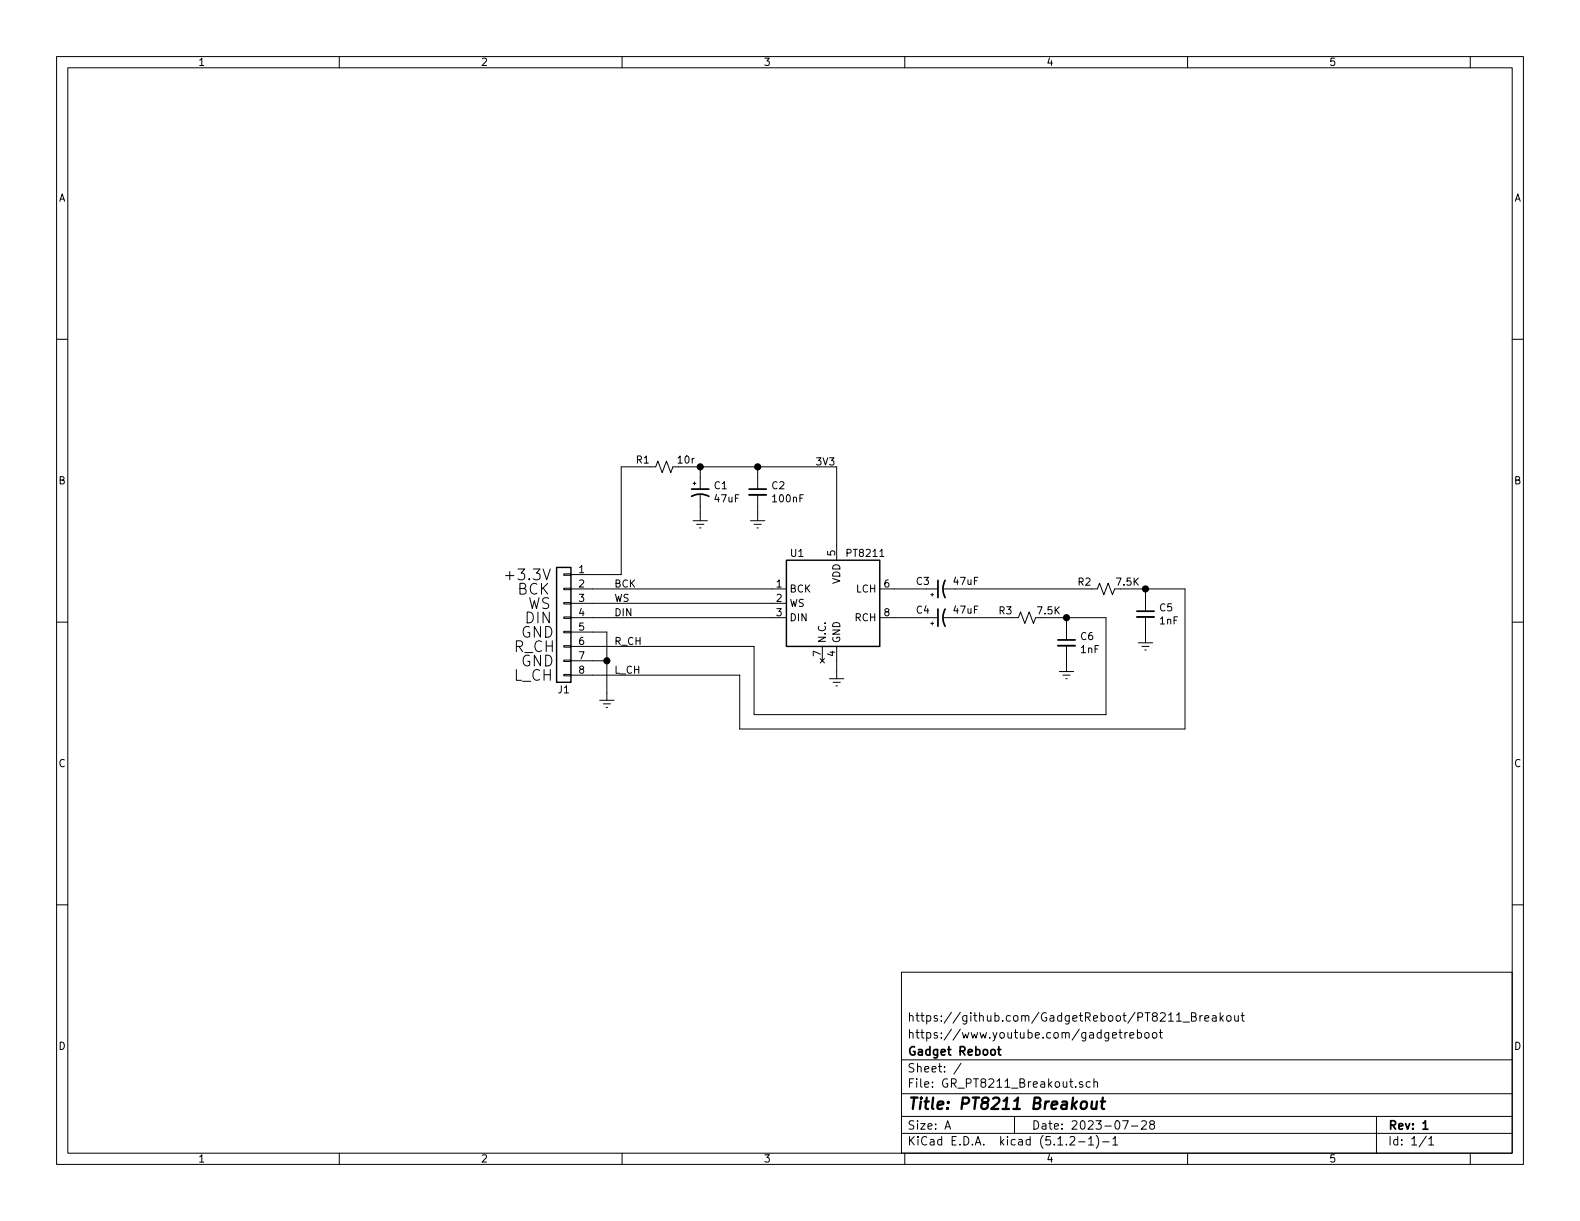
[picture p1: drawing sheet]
EESchema Schematic File Version 4
LIBS:GR_PT8211_Breakout-cache
EELAYER 29 0
EELAYER END
$Descr A 11000 8500
encoding utf-8
Sheet 1 1
Title "PT8211 Breakout"
Date "2023-07-28"
Rev "1"
Comp "Gadget Reboot"
Comment1 "https://www.youtube.com/gadgetreboot"
Comment2 "https://github.com/GadgetReboot/PT8211_Breakout"
Comment3 ""
Comment4 ""
$EndDescr
Text Notes 3575 4750 0    75   ~ 0
L_CH
Text Notes 3575 4550 0    75   ~ 0
R_CH
$Comp
L PT8211:PT8211 U1
U 1 1
P 5875 4500
F 0 "U1" H 5550 5150 50  0000 C CNN
F 1 "PT8211" H 6025 5150 50  0000 C CNN
F 2 "Package_SO:SOIC-8_3.9x4.9mm_P1.27mm" H 6075 4400 50  0001 C CIN
F 3 "https://www.akm.com/akm/en/file/datasheet/AK5720VT.pdf" H 6575 4350 50  0001 C CNN
	1    5875 4500
	1    0    0    -1  
$EndComp
$Comp
L Device:C_Small C2
U 1 1
P 5275 3425
F 0 "C2" H 5367 3471 50  0000 L CNN
F 1 "100nF" H 5367 3380 50  0000 L CNN
F 2 "Capacitor_SMD:C_0805_2012Metric_Pad1.15x1.40mm_HandSolder" H 5275 3425 50  0001 C CNN
F 3 "~" H 5275 3425 50  0001 C CNN
	1    5275 3425
	1    0    0    -1  
$EndComp
$Comp
L Device:CP1_Small C1
U 1 1
P 4875 3425
F 0 "C1" H 4966 3471 50  0000 L CNN
F 1 "47uF" H 4966 3380 50  0000 L CNN
F 2 "Capacitor_SMD:C_Elec_4x5.4" H 4875 3425 50  0001 C CNN
F 3 "~" H 4875 3425 50  0001 C CNN
	1    4875 3425
	1    0    0    -1  
$EndComp
$Comp
L Device:R_Small_US R1
U 1 1
P 4625 3250
F 0 "R1" V 4575 3100 50  0000 C CNN
F 1 "10r" V 4575 3400 50  0000 C CNN
F 2 "Resistor_SMD:R_0805_2012Metric_Pad1.15x1.40mm_HandSolder" H 4625 3250 50  0001 C CNN
F 3 "~" H 4625 3250 50  0001 C CNN
	1    4625 3250
	0    1    1    0   
$EndComp
$Comp
L power:GNDREF #PWR0101
U 1 1
P 4875 3575
F 0 "#PWR0101" H 4875 3325 50  0001 C CNN
F 1 "GNDREF" H 4880 3402 50  0001 C CNN
F 2 "" H 4875 3575 50  0001 C CNN
F 3 "" H 4875 3575 50  0001 C CNN
	1    4875 3575
	1    0    0    -1  
$EndComp
Text Notes 3500 4050 0    75   ~ 0
+3.3V\n
Wire Wire Line
	4125 4100 5375 4100
Wire Wire Line
	5375 4200 4125 4200
Wire Wire Line
	4125 4300 5375 4300
Wire Wire Line
	4125 4000 4325 4000
Wire Wire Line
	4325 4000 4325 3250
Wire Wire Line
	4325 3250 4525 3250
Wire Wire Line
	4875 3575 4875 3525
Wire Wire Line
	4725 3250 4875 3250
Wire Wire Line
	4875 3250 4875 3325
Wire Wire Line
	4875 3250 5275 3250
Wire Wire Line
	5275 3250 5275 3325
Connection ~ 4875 3250
Wire Wire Line
	5275 3250 5825 3250
Wire Wire Line
	5825 3250 5825 3800
Connection ~ 5275 3250
$Comp
L power:GNDREF #PWR0102
U 1 1
P 5275 3575
F 0 "#PWR0102" H 5275 3325 50  0001 C CNN
F 1 "GNDREF" H 5280 3402 50  0001 C CNN
F 2 "" H 5275 3575 50  0001 C CNN
F 3 "" H 5275 3575 50  0001 C CNN
	1    5275 3575
	1    0    0    -1  
$EndComp
Wire Wire Line
	5275 3575 5275 3525
$Comp
L power:GNDREF #PWR0103
U 1 1
P 4225 4825
F 0 "#PWR0103" H 4225 4575 50  0001 C CNN
F 1 "GNDREF" H 4230 4652 50  0001 C CNN
F 2 "" H 4225 4825 50  0001 C CNN
F 3 "" H 4225 4825 50  0001 C CNN
	1    4225 4825
	1    0    0    -1  
$EndComp
Text Notes 3600 4150 0    75   ~ 0
BCK
Text Notes 3675 4250 0    75   ~ 0
WS
Text Notes 3650 4350 0    75   ~ 0
DIN
Text Notes 3625 4450 0    75   ~ 0
GND
Text Label 5675 3250 0    50   ~ 0
3V3
Text Label 4275 4100 0    50   ~ 0
BCK
Text Label 4275 4200 0    50   ~ 0
WS
Text Label 4275 4300 0    50   ~ 0
DIN
$Comp
L power:GNDREF #PWR0104
U 1 1
P 5825 4675
F 0 "#PWR0104" H 5825 4425 50  0001 C CNN
F 1 "GNDREF" H 5830 4502 50  0001 C CNN
F 2 "" H 5825 4675 50  0001 C CNN
F 3 "" H 5825 4675 50  0001 C CNN
	1    5825 4675
	1    0    0    -1  
$EndComp
Wire Wire Line
	5825 4675 5825 4600
$Comp
L Device:CP1_Small C3
U 1 1
P 6550 4100
F 0 "C3" V 6600 4225 50  0000 C CNN
F 1 "47uF" V 6600 3925 50  0000 C CNN
F 2 "Capacitor_SMD:C_Elec_4x5.4" H 6550 4100 50  0001 C CNN
F 3 "~" H 6550 4100 50  0001 C CNN
	1    6550 4100
	0    -1   -1   0   
$EndComp
$Comp
L Device:CP1_Small C4
U 1 1
P 6550 4300
F 0 "C4" V 6600 4425 50  0000 C CNN
F 1 "47uF" V 6600 4125 50  0000 C CNN
F 2 "Capacitor_SMD:C_Elec_4x5.4" H 6550 4300 50  0001 C CNN
F 3 "~" H 6550 4300 50  0001 C CNN
	1    6550 4300
	0    -1   -1   0   
$EndComp
Text Notes 3625 4650 0    75   ~ 0
GND
Wire Wire Line
	6225 4100 6450 4100
Wire Wire Line
	6450 4300 6225 4300
$Comp
L Connector_Generic:Conn_01x08 J1
U 1 1
P 3925 4300
F 0 "J1" H 3925 3800 50  0000 C CNN
F 1 "Conn_01x08" H 3843 4726 50  0001 C CNN
F 2 "Connector_PinHeader_2.54mm:PinHeader_1x08_P2.54mm_Vertical" H 3925 4300 50  0001 C CNN
F 3 "~" H 3925 4300 50  0001 C CNN
	1    3925 4300
	-1   0    0    -1  
$EndComp
Wire Wire Line
	4125 4600 4225 4600
Wire Wire Line
	4225 4600 4225 4825
Wire Wire Line
	4125 4400 4225 4400
Wire Wire Line
	4225 4400 4225 4600
Connection ~ 4225 4600
Wire Wire Line
	4125 4500 5250 4500
Wire Wire Line
	5250 4500 5250 4975
Wire Wire Line
	6650 4300 7050 4300
Wire Wire Line
	6650 4100 7600 4100
Wire Wire Line
	8250 4100 8250 5075
Wire Wire Line
	8250 5075 5150 5075
Wire Wire Line
	5150 5075 5150 4700
Wire Wire Line
	5150 4700 4125 4700
Text Label 4275 4500 0    50   ~ 0
R_CH
Text Label 4275 4700 0    50   ~ 0
L_CH
Wire Wire Line
	7800 4100 7975 4100
$Comp
L Device:C_Small C5
U 1 1
P 7975 4275
F 0 "C5" H 8067 4321 50  0000 L CNN
F 1 "1nF" H 8067 4230 50  0000 L CNN
F 2 "Capacitor_SMD:C_0805_2012Metric_Pad1.15x1.40mm_HandSolder" H 7975 4275 50  0001 C CNN
F 3 "~" H 7975 4275 50  0001 C CNN
	1    7975 4275
	1    0    0    -1  
$EndComp
Wire Wire Line
	7975 4100 7975 4175
$Comp
L power:GNDREF #PWR01
U 1 1
P 7975 4425
F 0 "#PWR01" H 7975 4175 50  0001 C CNN
F 1 "GNDREF" H 7980 4252 50  0001 C CNN
F 2 "" H 7975 4425 50  0001 C CNN
F 3 "" H 7975 4425 50  0001 C CNN
	1    7975 4425
	1    0    0    -1  
$EndComp
Wire Wire Line
	7975 4425 7975 4375
Connection ~ 7975 4100
Wire Wire Line
	7975 4100 8250 4100
$Comp
L Device:C_Small C6
U 1 1
P 7425 4475
F 0 "C6" H 7517 4521 50  0000 L CNN
F 1 "1nF" H 7517 4430 50  0000 L CNN
F 2 "Capacitor_SMD:C_0805_2012Metric_Pad1.15x1.40mm_HandSolder" H 7425 4475 50  0001 C CNN
F 3 "~" H 7425 4475 50  0001 C CNN
	1    7425 4475
	1    0    0    -1  
$EndComp
Wire Wire Line
	7425 4300 7425 4375
$Comp
L power:GNDREF #PWR02
U 1 1
P 7425 4625
F 0 "#PWR02" H 7425 4375 50  0001 C CNN
F 1 "GNDREF" H 7430 4452 50  0001 C CNN
F 2 "" H 7425 4625 50  0001 C CNN
F 3 "" H 7425 4625 50  0001 C CNN
	1    7425 4625
	1    0    0    -1  
$EndComp
Wire Wire Line
	7425 4625 7425 4575
Wire Wire Line
	7250 4300 7425 4300
Wire Wire Line
	7700 4975 7700 4300
Wire Wire Line
	7700 4300 7425 4300
Wire Wire Line
	5250 4975 7700 4975
Connection ~ 7425 4300
$Comp
L Device:R_Small_US R3
U 1 1
P 7150 4300
F 0 "R3" V 7100 4150 50  0000 C CNN
F 1 "7.5K" V 7100 4450 50  0000 C CNN
F 2 "Resistor_SMD:R_0805_2012Metric_Pad1.15x1.40mm_HandSolder" H 7150 4300 50  0001 C CNN
F 3 "~" H 7150 4300 50  0001 C CNN
	1    7150 4300
	0    1    1    0   
$EndComp
$Comp
L Device:R_Small_US R2
U 1 1
P 7700 4100
F 0 "R2" V 7650 3950 50  0000 C CNN
F 1 "7.5K" V 7650 4250 50  0000 C CNN
F 2 "Resistor_SMD:R_0805_2012Metric_Pad1.15x1.40mm_HandSolder" H 7700 4100 50  0001 C CNN
F 3 "~" H 7700 4100 50  0001 C CNN
	1    7700 4100
	0    1    1    0   
$EndComp
$EndSCHEMATC
